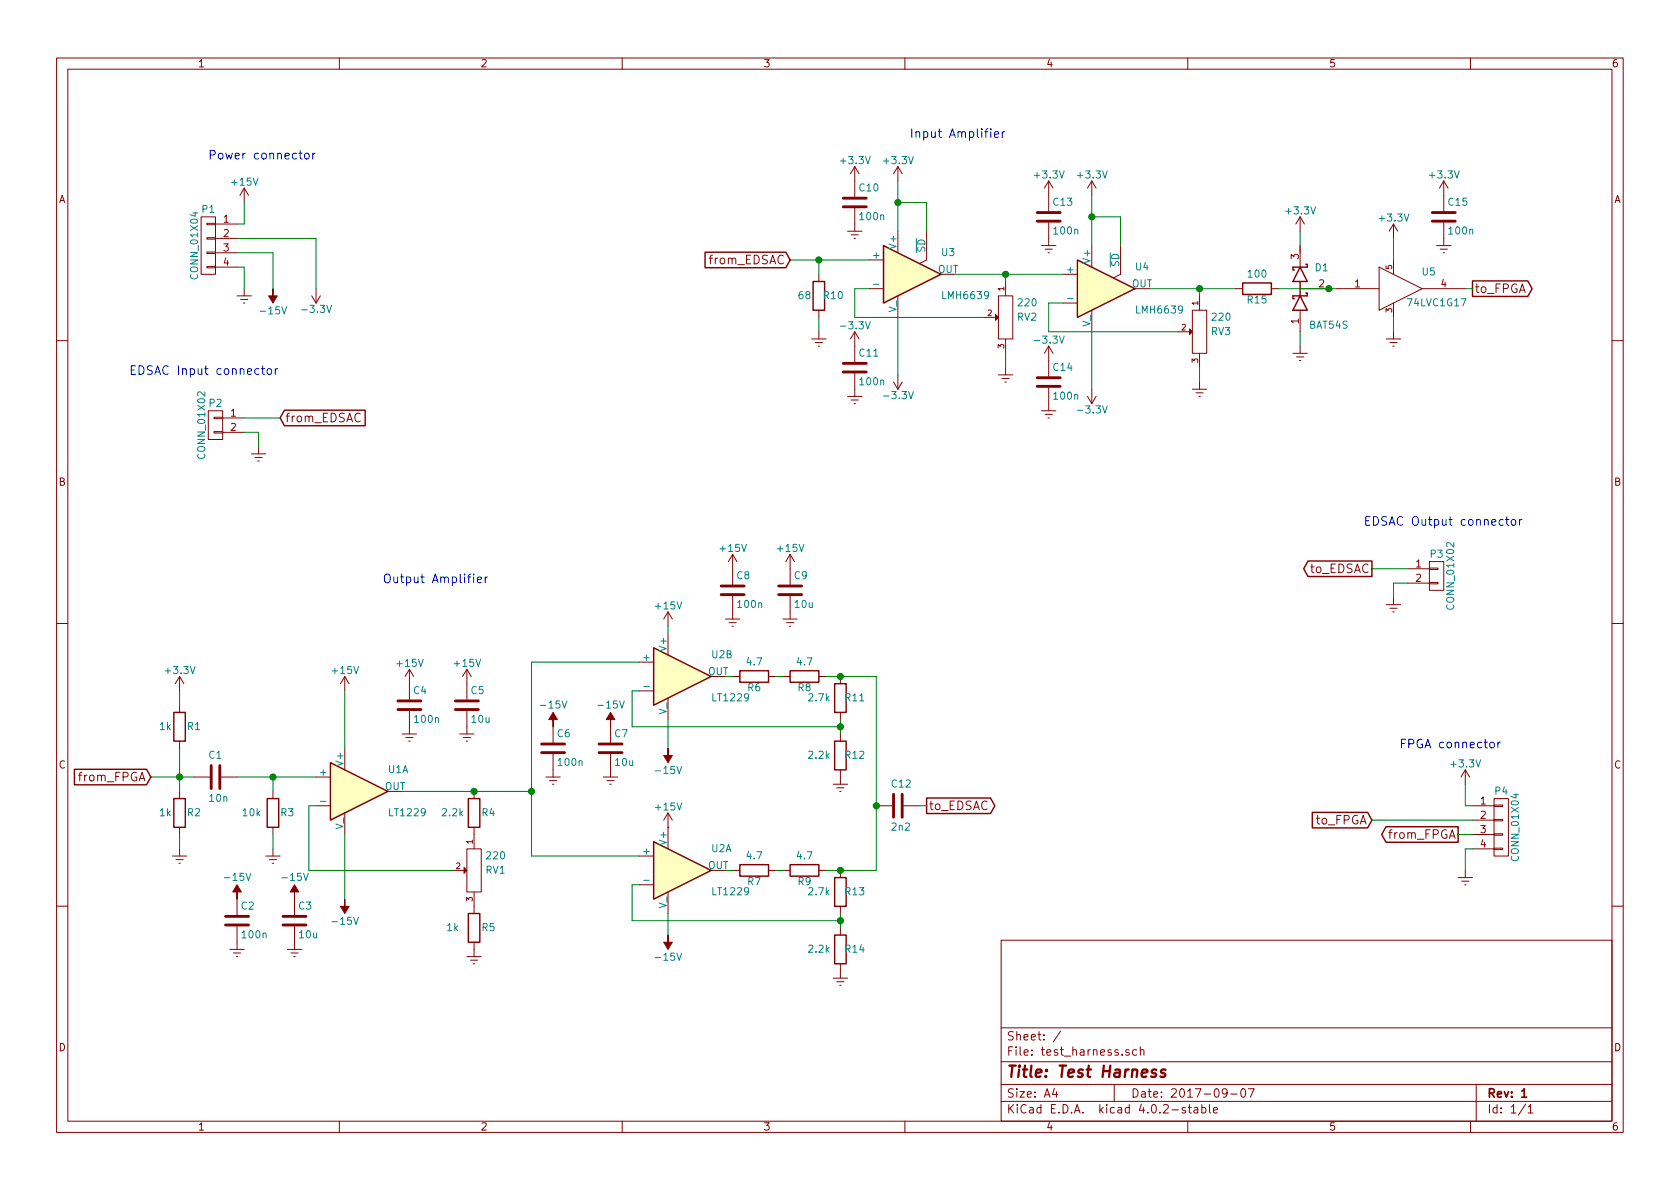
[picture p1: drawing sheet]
EESchema Schematic File Version 2
LIBS:power
LIBS:device
LIBS:transistors
LIBS:conn
LIBS:linear
LIBS:regul
LIBS:74xx
LIBS:cmos4000
LIBS:adc-dac
LIBS:memory
LIBS:xilinx
LIBS:microcontrollers
LIBS:dsp
LIBS:microchip
LIBS:analog_switches
LIBS:motorola
LIBS:texas
LIBS:intel
LIBS:audio
LIBS:interface
LIBS:digital-audio
LIBS:philips
LIBS:display
LIBS:cypress
LIBS:siliconi
LIBS:opto
LIBS:atmel
LIBS:contrib
LIBS:valves
LIBS:library
EELAYER 25 0
EELAYER END
$Descr A4 11693 8268
encoding utf-8
Sheet 1 1
Title "Test Harness"
Date "2017-09-07"
Rev "1"
Comp ""
Comment1 ""
Comment2 ""
Comment3 ""
Comment4 ""
$EndDescr
$Comp
L LMH6639 U3
U 1 1
P 6350 1900
F 0 "U3" H 6550 2050 50  0000 L CNN
F 1 "LMH6639" H 6550 1750 50  0000 L CNN
F 2 "" H 6350 1900 50  0000 C CNN
F 3 "" H 6350 1900 50  0000 C CNN
	1    6350 1900
	1    0    0    -1  
$EndComp
$Comp
L +3.3V #PWR39
U 1 1
P 6250 1250
F 0 "#PWR39" H 6250 1100 50  0001 C CNN
F 1 "+3.3V" H 6250 1390 50  0000 C CNN
F 2 "" H 6250 1250 50  0000 C CNN
F 3 "" H 6250 1250 50  0000 C CNN
	1    6250 1250
	1    0    0    -1  
$EndComp
$Comp
L -3.3V #PWR40
U 1 1
P 6250 2600
F 0 "#PWR40" H 6250 2450 50  0001 C CNN
F 1 "-3.3V" H 6250 2740 50  0000 C CNN
F 2 "" H 6250 2600 50  0000 C CNN
F 3 "" H 6250 2600 50  0000 C CNN
	1    6250 2600
	1    0    0    1   
$EndComp
Wire Wire Line
	6250 2200 6250 2600
Wire Wire Line
	6250 1250 6250 1400
Wire Wire Line
	6250 1400 6250 1600
Wire Wire Line
	6450 1600 6450 1400
Wire Wire Line
	6450 1400 6250 1400
Connection ~ 6250 1400
$Comp
L C C10
U 1 1
P 5950 1400
F 0 "C10" H 5975 1500 50  0000 L CNN
F 1 "100n" H 5975 1300 50  0000 L CNN
F 2 "" H 5988 1250 50  0000 C CNN
F 3 "" H 5950 1400 50  0000 C CNN
	1    5950 1400
	1    0    0    -1  
$EndComp
$Comp
L +3.3V #PWR35
U 1 1
P 5950 1250
F 0 "#PWR35" H 5950 1100 50  0001 C CNN
F 1 "+3.3V" H 5950 1390 50  0000 C CNN
F 2 "" H 5950 1250 50  0000 C CNN
F 3 "" H 5950 1250 50  0000 C CNN
	1    5950 1250
	1    0    0    -1  
$EndComp
$Comp
L Earth #PWR36
U 1 1
P 5950 1550
F 0 "#PWR36" H 5950 1300 50  0001 C CNN
F 1 "Earth" H 5950 1400 50  0001 C CNN
F 2 "" H 5950 1550 50  0000 C CNN
F 3 "" H 5950 1550 50  0000 C CNN
	1    5950 1550
	1    0    0    -1  
$EndComp
$Comp
L C C11
U 1 1
P 5950 2550
F 0 "C11" H 5975 2650 50  0000 L CNN
F 1 "100n" H 5975 2450 50  0000 L CNN
F 2 "" H 5988 2400 50  0000 C CNN
F 3 "" H 5950 2550 50  0000 C CNN
	1    5950 2550
	1    0    0    -1  
$EndComp
$Comp
L Earth #PWR38
U 1 1
P 5950 2700
F 0 "#PWR38" H 5950 2450 50  0001 C CNN
F 1 "Earth" H 5950 2550 50  0001 C CNN
F 2 "" H 5950 2700 50  0000 C CNN
F 3 "" H 5950 2700 50  0000 C CNN
	1    5950 2700
	1    0    0    -1  
$EndComp
$Comp
L -3.3V #PWR37
U 1 1
P 5950 2400
F 0 "#PWR37" H 5950 2250 50  0001 C CNN
F 1 "-3.3V" H 5950 2540 50  0000 C CNN
F 2 "" H 5950 2400 50  0000 C CNN
F 3 "" H 5950 2400 50  0000 C CNN
	1    5950 2400
	1    0    0    -1  
$EndComp
$Comp
L POT RV2
U 1 1
P 7000 2200
F 0 "RV2" V 7000 2050 50  0000 C CNN
F 1 "220" V 6900 2050 50  0000 C CNN
F 2 "" H 7000 2200 50  0000 C CNN
F 3 "" H 7000 2200 50  0000 C CNN
	1    7000 2200
	0    -1   1    0   
$EndComp
Wire Wire Line
	6050 2000 5950 2000
Wire Wire Line
	5950 2000 5950 2200
Wire Wire Line
	5950 2200 6850 2200
$Comp
L Earth #PWR41
U 1 1
P 7000 2550
F 0 "#PWR41" H 7000 2300 50  0001 C CNN
F 1 "Earth" H 7000 2400 50  0001 C CNN
F 2 "" H 7000 2550 50  0000 C CNN
F 3 "" H 7000 2550 50  0000 C CNN
	1    7000 2550
	1    0    0    -1  
$EndComp
Wire Wire Line
	7000 2450 7000 2550
Wire Wire Line
	7000 1950 7000 1900
Wire Wire Line
	6650 1900 7000 1900
Wire Wire Line
	7000 1900 7400 1900
$Comp
L LMH6639 U4
U 1 1
P 7700 2000
F 0 "U4" H 7900 2150 50  0000 L CNN
F 1 "LMH6639" H 7900 1850 50  0000 L CNN
F 2 "" H 7700 2000 50  0000 C CNN
F 3 "" H 7700 2000 50  0000 C CNN
	1    7700 2000
	1    0    0    -1  
$EndComp
$Comp
L +3.3V #PWR46
U 1 1
P 7600 1350
F 0 "#PWR46" H 7600 1200 50  0001 C CNN
F 1 "+3.3V" H 7600 1490 50  0000 C CNN
F 2 "" H 7600 1350 50  0000 C CNN
F 3 "" H 7600 1350 50  0000 C CNN
	1    7600 1350
	1    0    0    -1  
$EndComp
$Comp
L -3.3V #PWR47
U 1 1
P 7600 2700
F 0 "#PWR47" H 7600 2550 50  0001 C CNN
F 1 "-3.3V" H 7600 2840 50  0000 C CNN
F 2 "" H 7600 2700 50  0000 C CNN
F 3 "" H 7600 2700 50  0000 C CNN
	1    7600 2700
	1    0    0    1   
$EndComp
Wire Wire Line
	7600 2300 7600 2700
Wire Wire Line
	7600 1350 7600 1500
Wire Wire Line
	7600 1500 7600 1700
Wire Wire Line
	7800 1700 7800 1500
Wire Wire Line
	7800 1500 7600 1500
Connection ~ 7600 1500
$Comp
L C C13
U 1 1
P 7300 1500
F 0 "C13" H 7325 1600 50  0000 L CNN
F 1 "100n" H 7325 1400 50  0000 L CNN
F 2 "" H 7338 1350 50  0000 C CNN
F 3 "" H 7300 1500 50  0000 C CNN
	1    7300 1500
	1    0    0    -1  
$EndComp
$Comp
L +3.3V #PWR42
U 1 1
P 7300 1350
F 0 "#PWR42" H 7300 1200 50  0001 C CNN
F 1 "+3.3V" H 7300 1490 50  0000 C CNN
F 2 "" H 7300 1350 50  0000 C CNN
F 3 "" H 7300 1350 50  0000 C CNN
	1    7300 1350
	1    0    0    -1  
$EndComp
$Comp
L Earth #PWR43
U 1 1
P 7300 1650
F 0 "#PWR43" H 7300 1400 50  0001 C CNN
F 1 "Earth" H 7300 1500 50  0001 C CNN
F 2 "" H 7300 1650 50  0000 C CNN
F 3 "" H 7300 1650 50  0000 C CNN
	1    7300 1650
	1    0    0    -1  
$EndComp
$Comp
L C C14
U 1 1
P 7300 2650
F 0 "C14" H 7325 2750 50  0000 L CNN
F 1 "100n" H 7325 2550 50  0000 L CNN
F 2 "" H 7338 2500 50  0000 C CNN
F 3 "" H 7300 2650 50  0000 C CNN
	1    7300 2650
	1    0    0    -1  
$EndComp
$Comp
L Earth #PWR45
U 1 1
P 7300 2800
F 0 "#PWR45" H 7300 2550 50  0001 C CNN
F 1 "Earth" H 7300 2650 50  0001 C CNN
F 2 "" H 7300 2800 50  0000 C CNN
F 3 "" H 7300 2800 50  0000 C CNN
	1    7300 2800
	1    0    0    -1  
$EndComp
$Comp
L -3.3V #PWR44
U 1 1
P 7300 2500
F 0 "#PWR44" H 7300 2350 50  0001 C CNN
F 1 "-3.3V" H 7300 2640 50  0000 C CNN
F 2 "" H 7300 2500 50  0000 C CNN
F 3 "" H 7300 2500 50  0000 C CNN
	1    7300 2500
	1    0    0    -1  
$EndComp
$Comp
L POT RV3
U 1 1
P 8350 2300
F 0 "RV3" V 8350 2150 50  0000 C CNN
F 1 "220" V 8250 2150 50  0000 C CNN
F 2 "" H 8350 2300 50  0000 C CNN
F 3 "" H 8350 2300 50  0000 C CNN
	1    8350 2300
	0    -1   1    0   
$EndComp
Wire Wire Line
	7400 2100 7300 2100
Wire Wire Line
	7300 2100 7300 2300
Wire Wire Line
	7300 2300 8200 2300
$Comp
L Earth #PWR48
U 1 1
P 8350 2650
F 0 "#PWR48" H 8350 2400 50  0001 C CNN
F 1 "Earth" H 8350 2500 50  0001 C CNN
F 2 "" H 8350 2650 50  0000 C CNN
F 3 "" H 8350 2650 50  0000 C CNN
	1    8350 2650
	1    0    0    -1  
$EndComp
Wire Wire Line
	8350 2550 8350 2650
Wire Wire Line
	8350 2050 8350 2000
Connection ~ 7000 1900
$Comp
L R R10
U 1 1
P 5700 2050
F 0 "R10" H 5800 2050 50  0000 C CNN
F 1 "68" H 5600 2050 50  0000 C CNN
F 2 "" V 5630 2050 50  0000 C CNN
F 3 "" H 5700 2050 50  0000 C CNN
	1    5700 2050
	1    0    0    -1  
$EndComp
$Comp
L Earth #PWR32
U 1 1
P 5700 2300
F 0 "#PWR32" H 5700 2050 50  0001 C CNN
F 1 "Earth" H 5700 2150 50  0001 C CNN
F 2 "" H 5700 2300 50  0000 C CNN
F 3 "" H 5700 2300 50  0000 C CNN
	1    5700 2300
	1    0    0    -1  
$EndComp
Wire Wire Line
	5700 2300 5700 2200
Wire Wire Line
	5700 1900 5700 1800
Wire Wire Line
	5500 1800 5700 1800
Wire Wire Line
	5700 1800 6050 1800
Text GLabel 5500 1800 0    60   Input ~ 0
from_EDSAC
Connection ~ 5700 1800
Text GLabel 10250 2000 2    60   Output ~ 0
to_FPGA
Connection ~ 8350 2000
Text Notes 7000 950  2    60   ~ 0
Input Amplifier
Wire Wire Line
	8000 2000 8350 2000
Wire Wire Line
	8350 2000 8600 2000
$Comp
L R R15
U 1 1
P 8750 2000
F 0 "R15" V 8830 2000 50  0000 C CNN
F 1 "100" V 8650 2000 50  0000 C CNN
F 2 "" V 8680 2000 50  0000 C CNN
F 3 "" H 8750 2000 50  0000 C CNN
	1    8750 2000
	0    1    1    0   
$EndComp
$Comp
L D_Schottky_x2_Serial_ACK D1
U 1 1
P 9050 2000
F 0 "D1" V 9200 1850 50  0000 C CNN
F 1 "BAT54S" V 8800 1800 50  0000 C CNN
F 2 "" H 9050 2000 50  0000 C CNN
F 3 "" H 9050 2000 50  0000 C CNN
	1    9050 2000
	0    -1   -1   0   
$EndComp
$Comp
L +3.3V #PWR49
U 1 1
P 9050 1600
F 0 "#PWR49" H 9050 1450 50  0001 C CNN
F 1 "+3.3V" H 9050 1740 50  0000 C CNN
F 2 "" H 9050 1600 50  0000 C CNN
F 3 "" H 9050 1600 50  0000 C CNN
	1    9050 1600
	1    0    0    -1  
$EndComp
Wire Wire Line
	9050 1600 9050 1700
$Comp
L Earth #PWR50
U 1 1
P 9050 2400
F 0 "#PWR50" H 9050 2150 50  0001 C CNN
F 1 "Earth" H 9050 2250 50  0001 C CNN
F 2 "" H 9050 2400 50  0000 C CNN
F 3 "" H 9050 2400 50  0000 C CNN
	1    9050 2400
	1    0    0    -1  
$EndComp
Wire Wire Line
	9050 2300 9050 2400
Wire Wire Line
	8900 2000 9250 2000
Wire Wire Line
	9250 2000 9300 2000
$Comp
L 74LVC1G17 U5
U 1 1
P 9750 2000
F 0 "U5" H 9945 2115 50  0000 C CNN
F 1 "74LVC1G17" H 10000 1900 50  0000 C CNN
F 2 "" H 9750 2000 50  0000 C CNN
F 3 "" H 9750 2000 50  0000 C CNN
	1    9750 2000
	1    0    0    -1  
$EndComp
$Comp
L +3.3V #PWR51
U 1 1
P 9700 1650
F 0 "#PWR51" H 9700 1500 50  0001 C CNN
F 1 "+3.3V" H 9700 1790 50  0000 C CNN
F 2 "" H 9700 1650 50  0000 C CNN
F 3 "" H 9700 1650 50  0000 C CNN
	1    9700 1650
	1    0    0    -1  
$EndComp
$Comp
L Earth #PWR52
U 1 1
P 9700 2300
F 0 "#PWR52" H 9700 2050 50  0001 C CNN
F 1 "Earth" H 9700 2150 50  0001 C CNN
F 2 "" H 9700 2300 50  0000 C CNN
F 3 "" H 9700 2300 50  0000 C CNN
	1    9700 2300
	1    0    0    -1  
$EndComp
Wire Wire Line
	9700 2200 9700 2300
Wire Wire Line
	9700 1650 9700 1800
Connection ~ 9250 2000
Wire Wire Line
	10200 2000 10250 2000
$Comp
L C C15
U 1 1
P 10050 1500
F 0 "C15" H 10075 1600 50  0000 L CNN
F 1 "100n" H 10075 1400 50  0000 L CNN
F 2 "" H 10088 1350 50  0000 C CNN
F 3 "" H 10050 1500 50  0000 C CNN
	1    10050 1500
	1    0    0    -1  
$EndComp
$Comp
L +3.3V #PWR54
U 1 1
P 10050 1350
F 0 "#PWR54" H 10050 1200 50  0001 C CNN
F 1 "+3.3V" H 10050 1490 50  0000 C CNN
F 2 "" H 10050 1350 50  0000 C CNN
F 3 "" H 10050 1350 50  0000 C CNN
	1    10050 1350
	1    0    0    -1  
$EndComp
$Comp
L Earth #PWR55
U 1 1
P 10050 1650
F 0 "#PWR55" H 10050 1400 50  0001 C CNN
F 1 "Earth" H 10050 1500 50  0001 C CNN
F 2 "" H 10050 1650 50  0000 C CNN
F 3 "" H 10050 1650 50  0000 C CNN
	1    10050 1650
	1    0    0    -1  
$EndComp
$Comp
L R R2
U 1 1
P 1250 5650
F 0 "R2" H 1350 5650 50  0000 C CNN
F 1 "1k" H 1150 5650 50  0000 C CNN
F 2 "" V 1180 5650 50  0000 C CNN
F 3 "" H 1250 5650 50  0000 C CNN
	1    1250 5650
	1    0    0    -1  
$EndComp
$Comp
L Earth #PWR2
U 1 1
P 1250 5900
F 0 "#PWR2" H 1250 5650 50  0001 C CNN
F 1 "Earth" H 1250 5750 50  0001 C CNN
F 2 "" H 1250 5900 50  0000 C CNN
F 3 "" H 1250 5900 50  0000 C CNN
	1    1250 5900
	1    0    0    -1  
$EndComp
Wire Wire Line
	1250 5900 1250 5800
Wire Wire Line
	1250 5200 1250 5400
Wire Wire Line
	1250 5400 1250 5500
Wire Wire Line
	1050 5400 1250 5400
Wire Wire Line
	1250 5400 1350 5400
Text GLabel 1050 5400 0    60   Input ~ 0
from_FPGA
Connection ~ 1250 5400
$Comp
L R R1
U 1 1
P 1250 5050
F 0 "R1" H 1350 5050 50  0000 C CNN
F 1 "1k" H 1150 5050 50  0000 C CNN
F 2 "" V 1180 5050 50  0000 C CNN
F 3 "" H 1250 5050 50  0000 C CNN
	1    1250 5050
	1    0    0    -1  
$EndComp
$Comp
L +3.3V #PWR1
U 1 1
P 1250 4800
F 0 "#PWR1" H 1250 4650 50  0001 C CNN
F 1 "+3.3V" H 1250 4940 50  0000 C CNN
F 2 "" H 1250 4800 50  0000 C CNN
F 3 "" H 1250 4800 50  0000 C CNN
	1    1250 4800
	1    0    0    -1  
$EndComp
Wire Wire Line
	1250 4800 1250 4900
$Comp
L C C1
U 1 1
P 1500 5400
F 0 "C1" V 1350 5350 50  0000 L CNN
F 1 "10n" V 1650 5350 50  0000 L CNN
F 2 "" H 1538 5250 50  0000 C CNN
F 3 "" H 1500 5400 50  0000 C CNN
	1    1500 5400
	0    1    1    0   
$EndComp
$Comp
L R R3
U 1 1
P 1900 5650
F 0 "R3" H 2000 5650 50  0000 C CNN
F 1 "10k" H 1750 5650 50  0000 C CNN
F 2 "" V 1830 5650 50  0000 C CNN
F 3 "" H 1900 5650 50  0000 C CNN
	1    1900 5650
	1    0    0    -1  
$EndComp
$Comp
L Earth #PWR9
U 1 1
P 1900 5900
F 0 "#PWR9" H 1900 5650 50  0001 C CNN
F 1 "Earth" H 1900 5750 50  0001 C CNN
F 2 "" H 1900 5900 50  0000 C CNN
F 3 "" H 1900 5900 50  0000 C CNN
	1    1900 5900
	1    0    0    -1  
$EndComp
Wire Wire Line
	1900 5500 1900 5400
Wire Wire Line
	1650 5400 1900 5400
Wire Wire Line
	1900 5400 2200 5400
Wire Wire Line
	1900 5800 1900 5900
$Comp
L LT1229 U1
U 1 1
P 2500 5500
F 0 "U1" H 2700 5650 50  0000 L CNN
F 1 "LT1229" H 2700 5350 50  0000 L CNN
F 2 "" H 2500 5500 50  0000 C CNN
F 3 "" H 2500 5500 50  0000 C CNN
	1    2500 5500
	1    0    0    -1  
$EndComp
$Comp
L +15V #PWR13
U 1 1
P 2400 4800
F 0 "#PWR13" H 2400 4650 50  0001 C CNN
F 1 "+15V" H 2400 4940 50  0000 C CNN
F 2 "" H 2400 4800 50  0000 C CNN
F 3 "" H 2400 4800 50  0000 C CNN
	1    2400 4800
	1    0    0    -1  
$EndComp
Wire Wire Line
	2400 4800 2400 5200
$Comp
L -15V #PWR14
U 1 1
P 2400 6250
F 0 "#PWR14" H 2400 6350 50  0001 C CNN
F 1 "-15V" H 2400 6400 50  0000 C CNN
F 2 "" H 2400 6250 50  0000 C CNN
F 3 "" H 2400 6250 50  0000 C CNN
	1    2400 6250
	-1   0    0    1   
$EndComp
Wire Wire Line
	2400 5800 2400 6250
$Comp
L C C2
U 1 1
P 1650 6400
F 0 "C2" H 1675 6500 50  0000 L CNN
F 1 "100n" H 1675 6300 50  0000 L CNN
F 2 "" H 1688 6250 50  0000 C CNN
F 3 "" H 1650 6400 50  0000 C CNN
	1    1650 6400
	1    0    0    -1  
$EndComp
$Comp
L Earth #PWR4
U 1 1
P 1650 6550
F 0 "#PWR4" H 1650 6300 50  0001 C CNN
F 1 "Earth" H 1650 6400 50  0001 C CNN
F 2 "" H 1650 6550 50  0000 C CNN
F 3 "" H 1650 6550 50  0000 C CNN
	1    1650 6550
	1    0    0    -1  
$EndComp
$Comp
L C C3
U 1 1
P 2050 6400
F 0 "C3" H 2075 6500 50  0000 L CNN
F 1 "10u" H 2075 6300 50  0000 L CNN
F 2 "" H 2088 6250 50  0000 C CNN
F 3 "" H 2050 6400 50  0000 C CNN
	1    2050 6400
	1    0    0    -1  
$EndComp
$Comp
L Earth #PWR11
U 1 1
P 2050 6550
F 0 "#PWR11" H 2050 6300 50  0001 C CNN
F 1 "Earth" H 2050 6400 50  0001 C CNN
F 2 "" H 2050 6550 50  0000 C CNN
F 3 "" H 2050 6550 50  0000 C CNN
	1    2050 6550
	1    0    0    -1  
$EndComp
$Comp
L C C4
U 1 1
P 2850 4900
F 0 "C4" H 2875 5000 50  0000 L CNN
F 1 "100n" H 2875 4800 50  0000 L CNN
F 2 "" H 2888 4750 50  0000 C CNN
F 3 "" H 2850 4900 50  0000 C CNN
	1    2850 4900
	1    0    0    -1  
$EndComp
$Comp
L +15V #PWR15
U 1 1
P 2850 4750
F 0 "#PWR15" H 2850 4600 50  0001 C CNN
F 1 "+15V" H 2850 4890 50  0000 C CNN
F 2 "" H 2850 4750 50  0000 C CNN
F 3 "" H 2850 4750 50  0000 C CNN
	1    2850 4750
	1    0    0    -1  
$EndComp
$Comp
L Earth #PWR16
U 1 1
P 2850 5050
F 0 "#PWR16" H 2850 4800 50  0001 C CNN
F 1 "Earth" H 2850 4900 50  0001 C CNN
F 2 "" H 2850 5050 50  0000 C CNN
F 3 "" H 2850 5050 50  0000 C CNN
	1    2850 5050
	1    0    0    -1  
$EndComp
$Comp
L C C5
U 1 1
P 3250 4900
F 0 "C5" H 3275 5000 50  0000 L CNN
F 1 "10u" H 3275 4800 50  0000 L CNN
F 2 "" H 3288 4750 50  0000 C CNN
F 3 "" H 3250 4900 50  0000 C CNN
	1    3250 4900
	1    0    0    -1  
$EndComp
$Comp
L +15V #PWR17
U 1 1
P 3250 4750
F 0 "#PWR17" H 3250 4600 50  0001 C CNN
F 1 "+15V" H 3250 4890 50  0000 C CNN
F 2 "" H 3250 4750 50  0000 C CNN
F 3 "" H 3250 4750 50  0000 C CNN
	1    3250 4750
	1    0    0    -1  
$EndComp
$Comp
L Earth #PWR18
U 1 1
P 3250 5050
F 0 "#PWR18" H 3250 4800 50  0001 C CNN
F 1 "Earth" H 3250 4900 50  0001 C CNN
F 2 "" H 3250 5050 50  0000 C CNN
F 3 "" H 3250 5050 50  0000 C CNN
	1    3250 5050
	1    0    0    -1  
$EndComp
$Comp
L -15V #PWR3
U 1 1
P 1650 6250
F 0 "#PWR3" H 1650 6350 50  0001 C CNN
F 1 "-15V" H 1650 6400 50  0000 C CNN
F 2 "" H 1650 6250 50  0000 C CNN
F 3 "" H 1650 6250 50  0000 C CNN
	1    1650 6250
	1    0    0    -1  
$EndComp
$Comp
L -15V #PWR10
U 1 1
P 2050 6250
F 0 "#PWR10" H 2050 6350 50  0001 C CNN
F 1 "-15V" H 2050 6400 50  0000 C CNN
F 2 "" H 2050 6250 50  0000 C CNN
F 3 "" H 2050 6250 50  0000 C CNN
	1    2050 6250
	1    0    0    -1  
$EndComp
$Comp
L R R4
U 1 1
P 3300 5650
F 0 "R4" H 3400 5650 50  0000 C CNN
F 1 "2.2k" H 3150 5650 50  0000 C CNN
F 2 "" V 3230 5650 50  0000 C CNN
F 3 "" H 3300 5650 50  0000 C CNN
	1    3300 5650
	1    0    0    -1  
$EndComp
$Comp
L R R5
U 1 1
P 3300 6450
F 0 "R5" H 3400 6450 50  0000 C CNN
F 1 "1k" H 3150 6450 50  0000 C CNN
F 2 "" V 3230 6450 50  0000 C CNN
F 3 "" H 3300 6450 50  0000 C CNN
	1    3300 6450
	1    0    0    -1  
$EndComp
$Comp
L POT RV1
U 1 1
P 3300 6050
F 0 "RV1" V 3300 5900 50  0000 C CNN
F 1 "220" V 3200 5900 50  0000 C CNN
F 2 "" H 3300 6050 50  0000 C CNN
F 3 "" H 3300 6050 50  0000 C CNN
	1    3300 6050
	0    -1   1    0   
$EndComp
$Comp
L Earth #PWR19
U 1 1
P 3300 6600
F 0 "#PWR19" H 3300 6350 50  0001 C CNN
F 1 "Earth" H 3300 6450 50  0001 C CNN
F 2 "" H 3300 6600 50  0000 C CNN
F 3 "" H 3300 6600 50  0000 C CNN
	1    3300 6600
	1    0    0    -1  
$EndComp
Wire Wire Line
	2800 5500 3300 5500
Wire Wire Line
	3300 5500 3700 5500
Wire Wire Line
	3150 6050 2150 6050
Wire Wire Line
	2150 6050 2150 5600
Wire Wire Line
	2150 5600 2200 5600
Connection ~ 1900 5400
Wire Wire Line
	3700 4600 4450 4600
$Comp
L LT1229 U2
U 2 1
P 4750 4700
F 0 "U2" H 4950 4850 50  0000 L CNN
F 1 "LT1229" H 4950 4550 50  0000 L CNN
F 2 "" H 4750 4700 50  0000 C CNN
F 3 "" H 4750 4700 50  0000 C CNN
	2    4750 4700
	1    0    0    -1  
$EndComp
$Comp
L +15V #PWR24
U 1 1
P 4650 4350
F 0 "#PWR24" H 4650 4200 50  0001 C CNN
F 1 "+15V" H 4650 4490 50  0000 C CNN
F 2 "" H 4650 4350 50  0000 C CNN
F 3 "" H 4650 4350 50  0000 C CNN
	1    4650 4350
	1    0    0    -1  
$EndComp
Wire Wire Line
	4650 4350 4650 4400
$Comp
L -15V #PWR25
U 1 1
P 4650 5200
F 0 "#PWR25" H 4650 5300 50  0001 C CNN
F 1 "-15V" H 4650 5350 50  0000 C CNN
F 2 "" H 4650 5200 50  0000 C CNN
F 3 "" H 4650 5200 50  0000 C CNN
	1    4650 5200
	-1   0    0    1   
$EndComp
Wire Wire Line
	4650 5000 4650 5200
$Comp
L C C6
U 1 1
P 3850 5200
F 0 "C6" H 3875 5300 50  0000 L CNN
F 1 "100n" H 3875 5100 50  0000 L CNN
F 2 "" H 3888 5050 50  0000 C CNN
F 3 "" H 3850 5200 50  0000 C CNN
	1    3850 5200
	1    0    0    -1  
$EndComp
$Comp
L Earth #PWR21
U 1 1
P 3850 5350
F 0 "#PWR21" H 3850 5100 50  0001 C CNN
F 1 "Earth" H 3850 5200 50  0001 C CNN
F 2 "" H 3850 5350 50  0000 C CNN
F 3 "" H 3850 5350 50  0000 C CNN
	1    3850 5350
	1    0    0    -1  
$EndComp
$Comp
L C C7
U 1 1
P 4250 5200
F 0 "C7" H 4275 5300 50  0000 L CNN
F 1 "10u" H 4275 5100 50  0000 L CNN
F 2 "" H 4288 5050 50  0000 C CNN
F 3 "" H 4250 5200 50  0000 C CNN
	1    4250 5200
	1    0    0    -1  
$EndComp
$Comp
L Earth #PWR23
U 1 1
P 4250 5350
F 0 "#PWR23" H 4250 5100 50  0001 C CNN
F 1 "Earth" H 4250 5200 50  0001 C CNN
F 2 "" H 4250 5350 50  0000 C CNN
F 3 "" H 4250 5350 50  0000 C CNN
	1    4250 5350
	1    0    0    -1  
$EndComp
$Comp
L C C8
U 1 1
P 5100 4100
F 0 "C8" H 5125 4200 50  0000 L CNN
F 1 "100n" H 5125 4000 50  0000 L CNN
F 2 "" H 5138 3950 50  0000 C CNN
F 3 "" H 5100 4100 50  0000 C CNN
	1    5100 4100
	1    0    0    -1  
$EndComp
$Comp
L +15V #PWR28
U 1 1
P 5100 3950
F 0 "#PWR28" H 5100 3800 50  0001 C CNN
F 1 "+15V" H 5100 4090 50  0000 C CNN
F 2 "" H 5100 3950 50  0000 C CNN
F 3 "" H 5100 3950 50  0000 C CNN
	1    5100 3950
	1    0    0    -1  
$EndComp
$Comp
L Earth #PWR29
U 1 1
P 5100 4250
F 0 "#PWR29" H 5100 4000 50  0001 C CNN
F 1 "Earth" H 5100 4100 50  0001 C CNN
F 2 "" H 5100 4250 50  0000 C CNN
F 3 "" H 5100 4250 50  0000 C CNN
	1    5100 4250
	1    0    0    -1  
$EndComp
$Comp
L C C9
U 1 1
P 5500 4100
F 0 "C9" H 5525 4200 50  0000 L CNN
F 1 "10u" H 5525 4000 50  0000 L CNN
F 2 "" H 5538 3950 50  0000 C CNN
F 3 "" H 5500 4100 50  0000 C CNN
	1    5500 4100
	1    0    0    -1  
$EndComp
$Comp
L +15V #PWR30
U 1 1
P 5500 3950
F 0 "#PWR30" H 5500 3800 50  0001 C CNN
F 1 "+15V" H 5500 4090 50  0000 C CNN
F 2 "" H 5500 3950 50  0000 C CNN
F 3 "" H 5500 3950 50  0000 C CNN
	1    5500 3950
	1    0    0    -1  
$EndComp
$Comp
L Earth #PWR31
U 1 1
P 5500 4250
F 0 "#PWR31" H 5500 4000 50  0001 C CNN
F 1 "Earth" H 5500 4100 50  0001 C CNN
F 2 "" H 5500 4250 50  0000 C CNN
F 3 "" H 5500 4250 50  0000 C CNN
	1    5500 4250
	1    0    0    -1  
$EndComp
$Comp
L -15V #PWR20
U 1 1
P 3850 5050
F 0 "#PWR20" H 3850 5150 50  0001 C CNN
F 1 "-15V" H 3850 5200 50  0000 C CNN
F 2 "" H 3850 5050 50  0000 C CNN
F 3 "" H 3850 5050 50  0000 C CNN
	1    3850 5050
	1    0    0    -1  
$EndComp
$Comp
L -15V #PWR22
U 1 1
P 4250 5050
F 0 "#PWR22" H 4250 5150 50  0001 C CNN
F 1 "-15V" H 4250 5200 50  0000 C CNN
F 2 "" H 4250 5050 50  0000 C CNN
F 3 "" H 4250 5050 50  0000 C CNN
	1    4250 5050
	1    0    0    -1  
$EndComp
$Comp
L R R11
U 1 1
P 5850 4850
F 0 "R11" H 5950 4850 50  0000 C CNN
F 1 "2.7k" H 5700 4850 50  0000 C CNN
F 2 "" V 5780 4850 50  0000 C CNN
F 3 "" H 5850 4850 50  0000 C CNN
	1    5850 4850
	1    0    0    -1  
$EndComp
$Comp
L R R12
U 1 1
P 5850 5250
F 0 "R12" H 5950 5250 50  0000 C CNN
F 1 "2.2k" H 5700 5250 50  0000 C CNN
F 2 "" V 5780 5250 50  0000 C CNN
F 3 "" H 5850 5250 50  0000 C CNN
	1    5850 5250
	1    0    0    -1  
$EndComp
$Comp
L Earth #PWR33
U 1 1
P 5850 5400
F 0 "#PWR33" H 5850 5150 50  0001 C CNN
F 1 "Earth" H 5850 5250 50  0001 C CNN
F 2 "" H 5850 5400 50  0000 C CNN
F 3 "" H 5850 5400 50  0000 C CNN
	1    5850 5400
	1    0    0    -1  
$EndComp
Wire Wire Line
	4400 4800 4450 4800
Wire Wire Line
	5850 5000 5850 5050
Wire Wire Line
	5850 5050 5850 5100
Wire Wire Line
	5850 5050 4400 5050
Wire Wire Line
	4400 5050 4400 4800
Connection ~ 5850 5050
$Comp
L R R6
U 1 1
P 5250 4700
F 0 "R6" V 5330 4700 50  0000 C CNN
F 1 "4.7" V 5150 4700 50  0000 C CNN
F 2 "" V 5180 4700 50  0000 C CNN
F 3 "" H 5250 4700 50  0000 C CNN
	1    5250 4700
	0    1    1    0   
$EndComp
$Comp
L R R8
U 1 1
P 5600 4700
F 0 "R8" V 5680 4700 50  0000 C CNN
F 1 "4.7" V 5500 4700 50  0000 C CNN
F 2 "" V 5530 4700 50  0000 C CNN
F 3 "" H 5600 4700 50  0000 C CNN
	1    5600 4700
	0    1    1    0   
$EndComp
Wire Wire Line
	5100 4700 5050 4700
Wire Wire Line
	5450 4700 5400 4700
Wire Wire Line
	5750 4700 5850 4700
Wire Wire Line
	5850 4700 6100 4700
Wire Wire Line
	3700 5950 4450 5950
$Comp
L +15V #PWR26
U 1 1
P 4650 5750
F 0 "#PWR26" H 4650 5600 50  0001 C CNN
F 1 "+15V" H 4650 5890 50  0000 C CNN
F 2 "" H 4650 5750 50  0000 C CNN
F 3 "" H 4650 5750 50  0000 C CNN
	1    4650 5750
	1    0    0    -1  
$EndComp
Wire Wire Line
	4650 5750 4650 5750
$Comp
L -15V #PWR27
U 1 1
P 4650 6500
F 0 "#PWR27" H 4650 6600 50  0001 C CNN
F 1 "-15V" H 4650 6650 50  0000 C CNN
F 2 "" H 4650 6500 50  0000 C CNN
F 3 "" H 4650 6500 50  0000 C CNN
	1    4650 6500
	-1   0    0    1   
$EndComp
Wire Wire Line
	4650 6350 4650 6500
$Comp
L R R13
U 1 1
P 5850 6200
F 0 "R13" H 5950 6200 50  0000 C CNN
F 1 "2.7k" H 5700 6200 50  0000 C CNN
F 2 "" V 5780 6200 50  0000 C CNN
F 3 "" H 5850 6200 50  0000 C CNN
	1    5850 6200
	1    0    0    -1  
$EndComp
$Comp
L R R14
U 1 1
P 5850 6600
F 0 "R14" H 5950 6600 50  0000 C CNN
F 1 "2.2k" H 5700 6600 50  0000 C CNN
F 2 "" V 5780 6600 50  0000 C CNN
F 3 "" H 5850 6600 50  0000 C CNN
	1    5850 6600
	1    0    0    -1  
$EndComp
$Comp
L Earth #PWR34
U 1 1
P 5850 6750
F 0 "#PWR34" H 5850 6500 50  0001 C CNN
F 1 "Earth" H 5850 6600 50  0001 C CNN
F 2 "" H 5850 6750 50  0000 C CNN
F 3 "" H 5850 6750 50  0000 C CNN
	1    5850 6750
	1    0    0    -1  
$EndComp
Wire Wire Line
	4400 6150 4450 6150
Wire Wire Line
	5850 6350 5850 6400
Wire Wire Line
	5850 6400 5850 6450
Wire Wire Line
	5850 6400 4400 6400
Wire Wire Line
	4400 6400 4400 6150
Connection ~ 5850 6400
$Comp
L R R7
U 1 1
P 5250 6050
F 0 "R7" V 5330 6050 50  0000 C CNN
F 1 "4.7" V 5150 6050 50  0000 C CNN
F 2 "" V 5180 6050 50  0000 C CNN
F 3 "" H 5250 6050 50  0000 C CNN
	1    5250 6050
	0    1    1    0   
$EndComp
$Comp
L R R9
U 1 1
P 5600 6050
F 0 "R9" V 5680 6050 50  0000 C CNN
F 1 "4.7" V 5500 6050 50  0000 C CNN
F 2 "" V 5530 6050 50  0000 C CNN
F 3 "" H 5600 6050 50  0000 C CNN
	1    5600 6050
	0    1    1    0   
$EndComp
Wire Wire Line
	5100 6050 5050 6050
Wire Wire Line
	5450 6050 5400 6050
Wire Wire Line
	6100 6050 5850 6050
Wire Wire Line
	5850 6050 5750 6050
$Comp
L LT1229 U2
U 1 1
P 4750 6050
F 0 "U2" H 4950 6200 50  0000 L CNN
F 1 "LT1229" H 4950 5900 50  0000 L CNN
F 2 "" H 4750 6050 50  0000 C CNN
F 3 "" H 4750 6050 50  0000 C CNN
	1    4750 6050
	1    0    0    -1  
$EndComp
Wire Wire Line
	3700 4600 3700 5500
Wire Wire Line
	3700 5500 3700 5950
Connection ~ 3700 5500
Connection ~ 3300 5500
$Comp
L C C12
U 1 1
P 6250 5600
F 0 "C12" V 6100 5550 50  0000 L CNN
F 1 "2n2" V 6400 5550 50  0000 L CNN
F 2 "" H 6288 5450 50  0000 C CNN
F 3 "" H 6250 5600 50  0000 C CNN
	1    6250 5600
	0    1    1    0   
$EndComp
Wire Wire Line
	6100 4700 6100 5600
Wire Wire Line
	6100 5600 6100 6050
Connection ~ 5850 4700
Connection ~ 5850 6050
Connection ~ 6100 5600
Text GLabel 6450 5600 2    60   Output ~ 0
to_EDSAC
Wire Wire Line
	6450 5600 6400 5600
Text Notes 3400 4050 2    60   ~ 0
Output Amplifier
Text Notes 2200 1100 2    60   ~ 0
Power connector
Text Notes 10450 5200 2    60   ~ 0
FPGA connector
$Comp
L CONN_01X04 P1
U 1 1
P 1450 1700
F 0 "P1" H 1450 1950 50  0000 C CNN
F 1 "CONN_01X04" V 1550 1700 50  0000 C CNN
F 2 "" H 1450 1700 50  0000 C CNN
F 3 "" H 1450 1700 50  0000 C CNN
	1    1450 1700
	-1   0    0    -1  
$EndComp
$Comp
L +15V #PWR5
U 1 1
P 1700 1400
F 0 "#PWR5" H 1700 1250 50  0001 C CNN
F 1 "+15V" H 1700 1540 50  0000 C CNN
F 2 "" H 1700 1400 50  0000 C CNN
F 3 "" H 1700 1400 50  0000 C CNN
	1    1700 1400
	1    0    0    -1  
$EndComp
$Comp
L -15V #PWR8
U 1 1
P 1900 2000
F 0 "#PWR8" H 1900 2100 50  0001 C CNN
F 1 "-15V" H 1900 2150 50  0000 C CNN
F 2 "" H 1900 2000 50  0000 C CNN
F 3 "" H 1900 2000 50  0000 C CNN
	1    1900 2000
	-1   0    0    1   
$EndComp
$Comp
L Earth #PWR6
U 1 1
P 1700 2000
F 0 "#PWR6" H 1700 1750 50  0001 C CNN
F 1 "Earth" H 1700 1850 50  0001 C CNN
F 2 "" H 1700 2000 50  0000 C CNN
F 3 "" H 1700 2000 50  0000 C CNN
	1    1700 2000
	1    0    0    -1  
$EndComp
Wire Wire Line
	1700 2000 1700 1850
Wire Wire Line
	1700 1850 1650 1850
Wire Wire Line
	1900 2000 1900 1750
Wire Wire Line
	1900 1750 1650 1750
Wire Wire Line
	1700 1550 1650 1550
$Comp
L CONN_01X04 P4
U 1 1
P 10450 5750
F 0 "P4" H 10450 6000 50  0000 C CNN
F 1 "CONN_01X04" V 10550 5750 50  0000 C CNN
F 2 "" H 10450 5750 50  0000 C CNN
F 3 "" H 10450 5750 50  0000 C CNN
	1    10450 5750
	1    0    0    -1  
$EndComp
$Comp
L +3.3V #PWR56
U 1 1
P 10200 5450
F 0 "#PWR56" H 10200 5300 50  0001 C CNN
F 1 "+3.3V" H 10200 5590 50  0000 C CNN
F 2 "" H 10200 5450 50  0000 C CNN
F 3 "" H 10200 5450 50  0000 C CNN
	1    10200 5450
	-1   0    0    -1  
$EndComp
$Comp
L Earth #PWR57
U 1 1
P 10200 6050
F 0 "#PWR57" H 10200 5800 50  0001 C CNN
F 1 "Earth" H 10200 5900 50  0001 C CNN
F 2 "" H 10200 6050 50  0000 C CNN
F 3 "" H 10200 6050 50  0000 C CNN
	1    10200 6050
	-1   0    0    -1  
$EndComp
Wire Wire Line
	10200 6050 10200 5900
Wire Wire Line
	10200 5900 10250 5900
Wire Wire Line
	10200 5450 10200 5600
Wire Wire Line
	10200 5600 10250 5600
Wire Wire Line
	1700 1400 1700 1550
$Comp
L -3.3V #PWR12
U 1 1
P 2200 2000
F 0 "#PWR12" H 2200 1850 50  0001 C CNN
F 1 "-3.3V" H 2200 2140 50  0000 C CNN
F 2 "" H 2200 2000 50  0000 C CNN
F 3 "" H 2200 2000 50  0000 C CNN
	1    2200 2000
	1    0    0    1   
$EndComp
Wire Wire Line
	2200 2000 2200 1650
Wire Wire Line
	2200 1650 1650 1650
Text GLabel 10150 5800 0    60   Output ~ 0
from_FPGA
Wire Wire Line
	10150 5800 10250 5800
Text GLabel 9550 5700 0    60   Input ~ 0
to_FPGA
Wire Wire Line
	10250 5700 9550 5700
$Comp
L CONN_01X02 P3
U 1 1
P 10000 4000
F 0 "P3" H 10000 4150 50  0000 C CNN
F 1 "CONN_01X02" V 10100 4000 50  0000 C CNN
F 2 "" H 10000 4000 50  0000 C CNN
F 3 "" H 10000 4000 50  0000 C CNN
	1    10000 4000
	1    0    0    -1  
$EndComp
Text Notes 10600 3650 2    60   ~ 0
EDSAC Output connector
$Comp
L Earth #PWR53
U 1 1
P 9700 4150
F 0 "#PWR53" H 9700 3900 50  0001 C CNN
F 1 "Earth" H 9700 4000 50  0001 C CNN
F 2 "" H 9700 4150 50  0000 C CNN
F 3 "" H 9700 4150 50  0000 C CNN
	1    9700 4150
	1    0    0    -1  
$EndComp
Wire Wire Line
	9700 4150 9700 4050
Wire Wire Line
	9700 4050 9800 4050
Text GLabel 9550 3950 0    60   Output ~ 0
to_EDSAC
Wire Wire Line
	9800 3950 9550 3950
$Comp
L CONN_01X02 P2
U 1 1
P 1500 2950
F 0 "P2" H 1500 3100 50  0000 C CNN
F 1 "CONN_01X02" V 1600 2950 50  0000 C CNN
F 2 "" H 1500 2950 50  0000 C CNN
F 3 "" H 1500 2950 50  0000 C CNN
	1    1500 2950
	-1   0    0    -1  
$EndComp
Text Notes 900  2600 0    60   ~ 0
EDSAC Input connector
$Comp
L Earth #PWR7
U 1 1
P 1800 3100
F 0 "#PWR7" H 1800 2850 50  0001 C CNN
F 1 "Earth" H 1800 2950 50  0001 C CNN
F 2 "" H 1800 3100 50  0000 C CNN
F 3 "" H 1800 3100 50  0000 C CNN
	1    1800 3100
	-1   0    0    -1  
$EndComp
Wire Wire Line
	1800 3100 1800 3000
Wire Wire Line
	1800 3000 1700 3000
Text GLabel 1950 2900 2    60   Input ~ 0
from_EDSAC
Wire Wire Line
	1700 2900 1950 2900
$EndSCHEMATC
